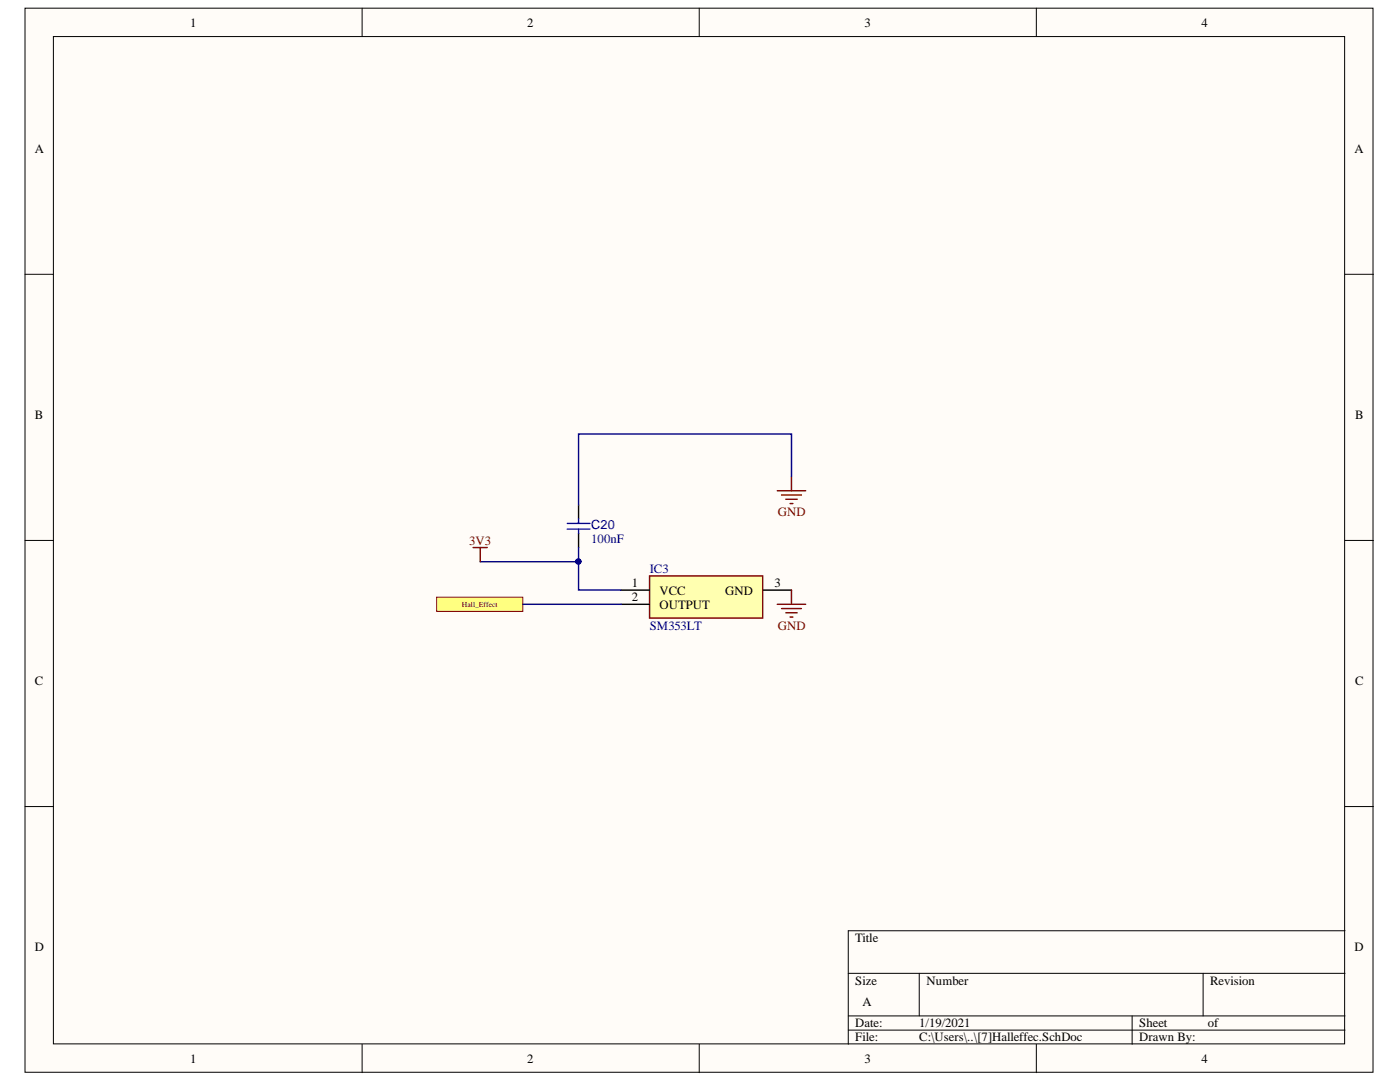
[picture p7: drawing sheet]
<svg xmlns="http://www.w3.org/2000/svg" width="279mm" height="216mm" viewBox="0 0 279 216" stroke-linecap="round" stroke-linejoin="round" font-family="sans-serif">
<g fill="#fffcf8" stroke="#000" stroke-width=".2">
<path d="M5 1.6h269v212.4h-269z"/>
<path d="M10.7 7.3h257.6v201h-257.6z"/>
</g>
<g fill="none" stroke="#000" stroke-width=".2">
<path d="M72.3 1.6v5.7M139.5 1.6v5.7M206.8 1.6v5.7M5 54.7h5.7M268.4 54.7h5.7M5 107.8h5.7M268.4 107.8h5.7M5 160.9h5.7M268.4 160.9h5.7M169.3 194.2h99.1M183.5 194.2v8.5M240.1 194.2v8.5"/>
<path d="M268.4 185.7h-99.1v22.7M72.3 208.4v5.6M139.5 208.4v5.6M169.3 202.7h99.1M169.3 205.5h99.1M206.8 208.4v5.6M225.9 202.7v5.7"/>
</g>
<path d="M129.6 114.9h22.6v8.4h-22.6z" fill="#ffffb0" stroke="#800000" stroke-width=".28"/>
<path d="M115.5 100.8v2.8M115.5 106.4v2.9M124 117.8h5.6M152.3 117.8h5.7M124 120.6h5.6" fill="none" stroke="#000" stroke-width=".28"/>
<path d="M155.1 97.9h5.7M156 98.8h3.9M156.8 99.6h2.3M158 95.1v2.8M157.7 100.5h.5M158 117.8v2.8M155.1 120.6h5.7M156 121.4h3.9M156.8 122.3h2.3M157.7 123.1h.5" fill="none" stroke="#800000" stroke-width=".28"/>
<path d="M113.2 104.4h4.5M113.2 105.6h4.5M115.5 103.6v.8M115.5 105.6v.8" fill="none" stroke="#00f" stroke-width=".28"/>
<path d="M87.1 119.2h17.2v2.8h-17.2z" fill-rule="evenodd" fill="#ffff80" stroke="#800000" stroke-width=".2"/>
<path d="M158 95.1v-8.5h-42.5v14.2M95.8 112.1h19.7M115.5 109.3v8.5h8.5M104.3 120.6h19.7" fill="none" stroke="#000080" stroke-width=".28"/>
<circle cx="115.4" cy="112" r=".52" fill="#000080" stroke="#000080" stroke-width=".2"/>
<path d="M94.4 109.3h2.9M95.8 109.3v2.8" fill="none" stroke="#800000" stroke-width=".28"/>
<g font-size="2.5">
<text x="38" y="5.3">1</text>
<text x="105.2" y="5.3">2</text>
<text x="172.6" y="5.3">3</text>
<text x="239.8" y="5.3">4</text>
<text x="6.9" y="30.5">A</text>
<text x="270.3" y="30.5">A</text>
<text x="6.9" y="83.6">B</text>
<text x="270.4" y="83.6">B</text>
<text x="126.1" y="117.2">1</text>
<text x="131.6" y="118.7">VCC</text>
<text x="144.7" y="118.7">GND</text>
<text x="154.5" y="117.2">3</text>
<text x="126.1" y="120">2</text>
<text x="131.6" y="121.4">OUTPUT</text>
<text x="6.9" y="136.7">C</text>
<text x="270.4" y="136.7">C</text>
<text x="6.9" y="189.8">D</text>
<text x="170.7" y="188">Title</text>
<text x="270.3" y="189.8">D</text>
<text x="170.7" y="196.5">Size</text>
<text x="184.9" y="196.5">Number</text>
<text x="241.5" y="196.5">Revision</text>
<text x="172.1" y="200.8">A</text>
<text x="170.7" y="205">Date:</text>
<text x="170.7" y="207.8">File:</text>
<text x="183.5" y="205">1/19/2021</text>
<text x="183.5" y="207.8">C:\Users\..\[7]Halleffec.SchDoc</text>
<text x="227.4" y="205">Sheet</text>
<text x="227.4" y="207.8">Drawn By:</text>
<text x="241.1" y="205">of</text>
<text x="38" y="212.1">1</text>
<text x="105.2" y="212.1">2</text>
<text x="172.6" y="212.1">3</text>
<text x="239.8" y="212.1">4</text>
</g>
<g font-size="2.5" fill="#000080">
<text x="118" y="105.6">C20</text>
<text x="118" y="108.4">100nF</text>
<text x="129.7" y="114.3">IC3</text>
<text x="129.7" y="125.7">SM353LT</text>
</g>
<g font-size="2.5" fill="#800000">
<text x="155.2" y="103">GND</text>
<text x="93.6" y="108.7">3V3</text>
<text x="155.2" y="125.7">GND</text>
</g>
<text font-size="1.5" fill="#800000" x="92.2" y="121.1">Hall_Effect</text>
</svg>
